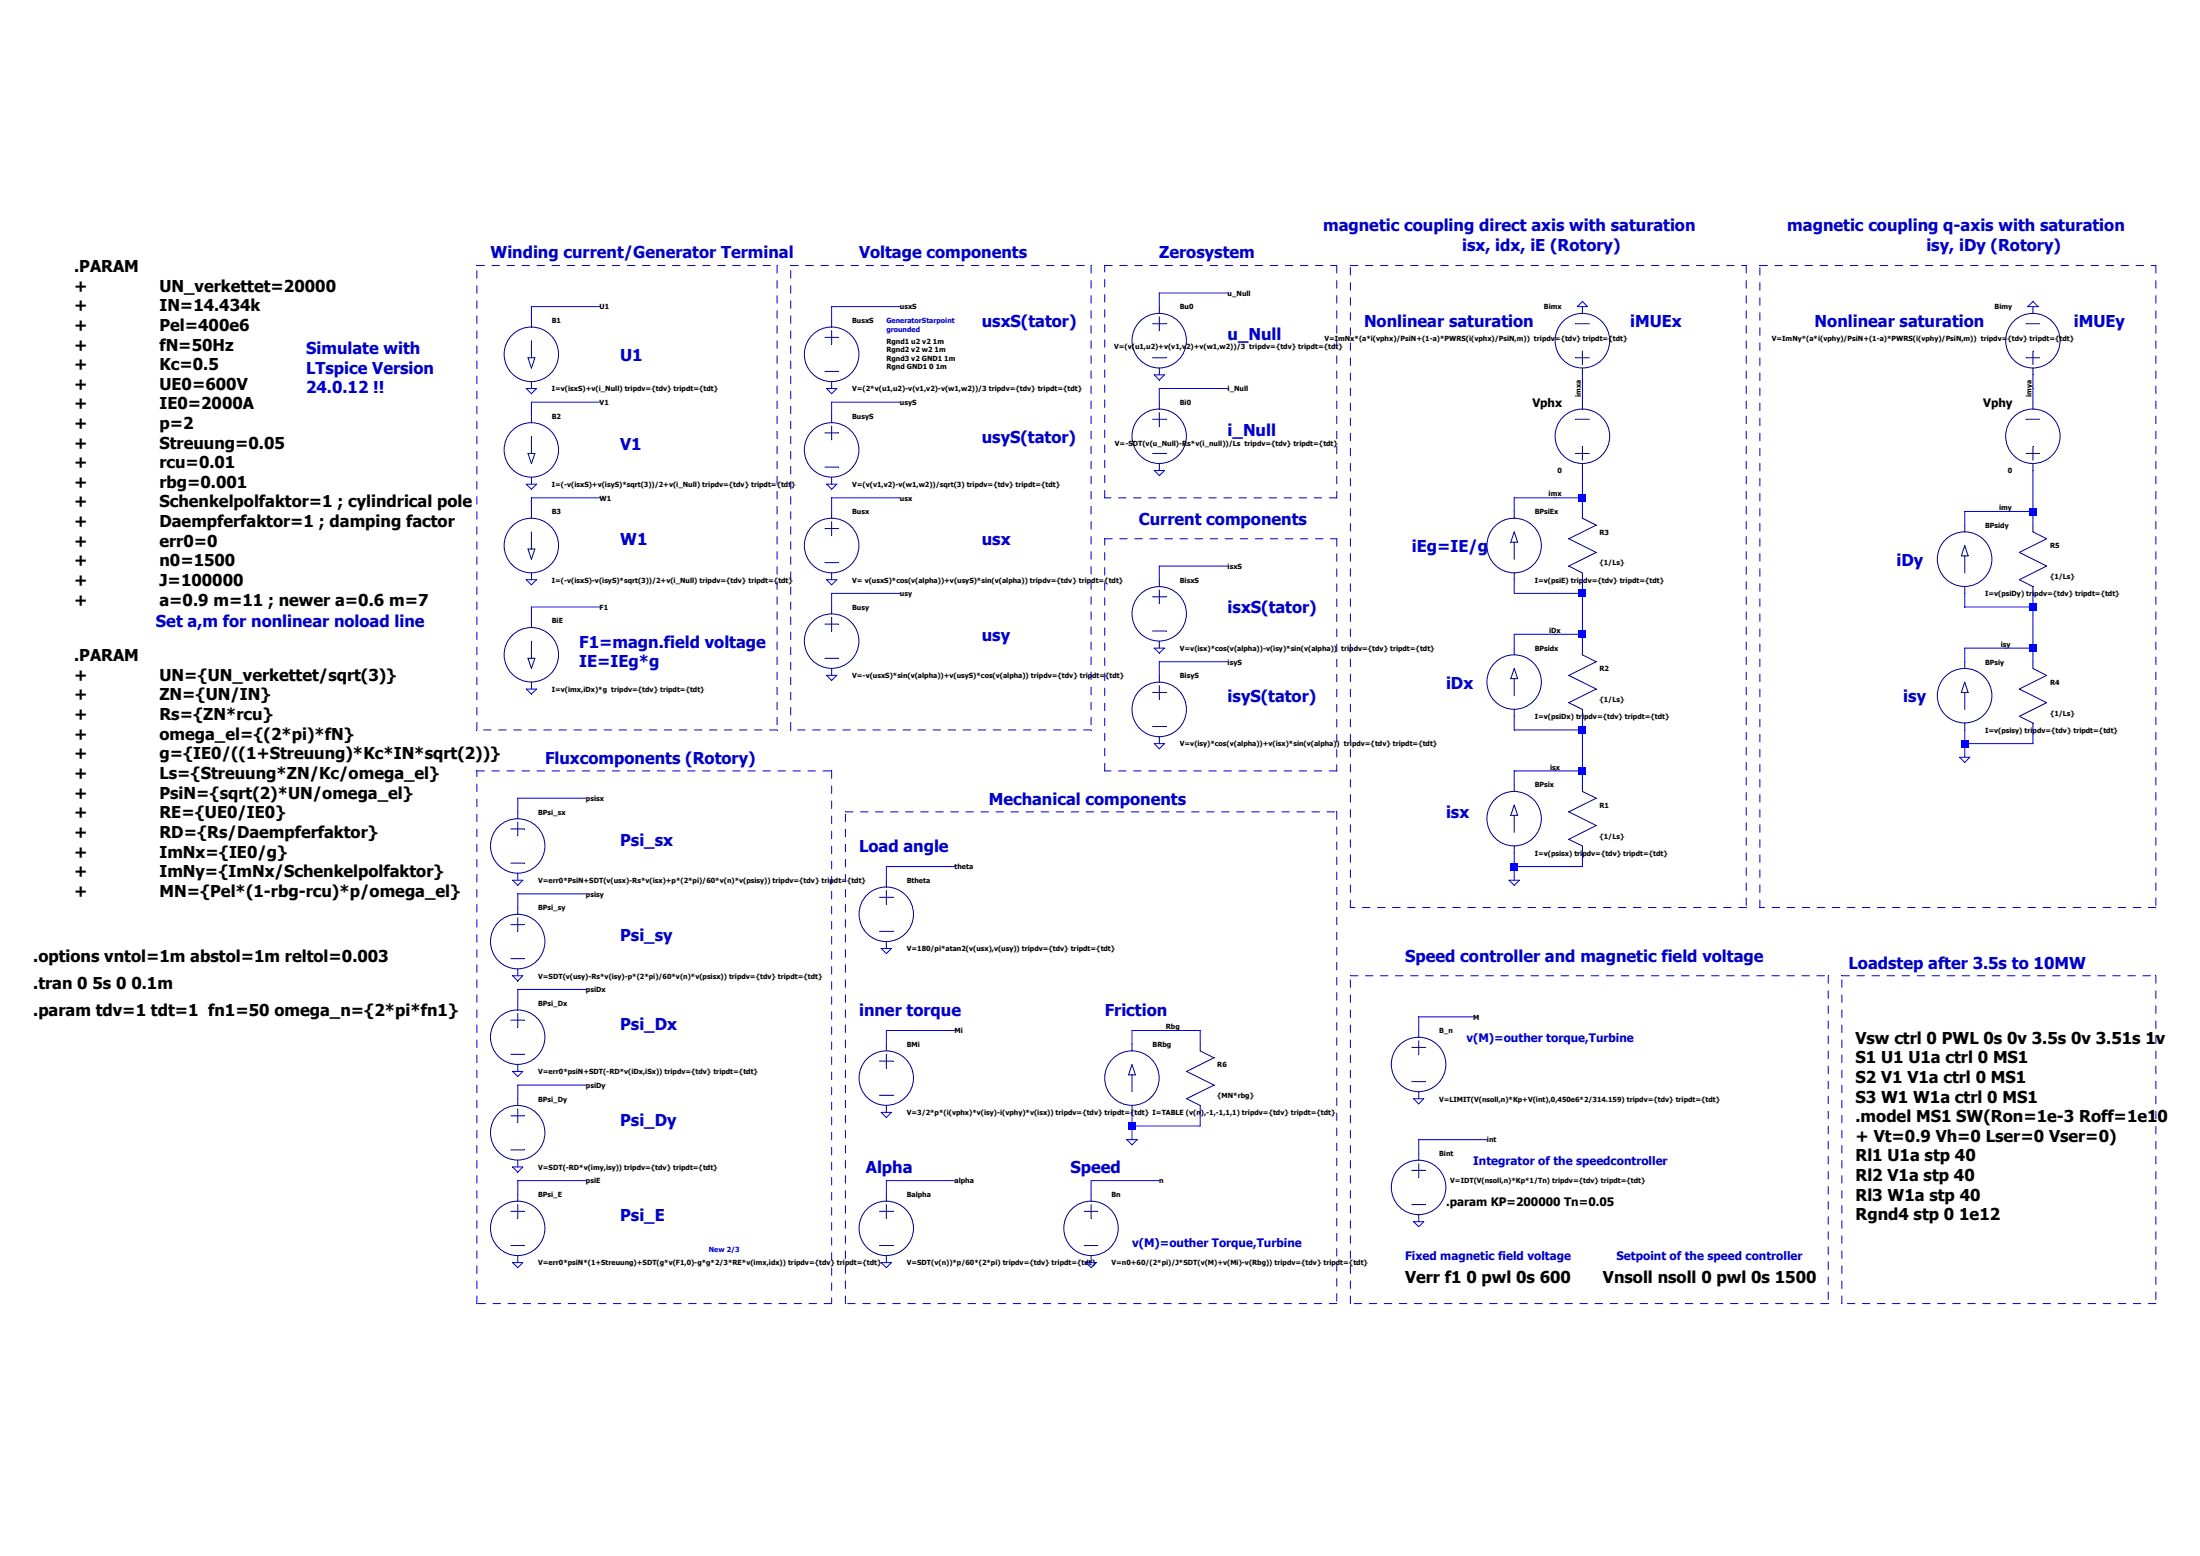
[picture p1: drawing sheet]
Version 4
SHEET 1 1888 1332
WIRE 528 32 448 32
WIRE -208 48 -288 48
WIRE 144 48 64 48
WIRE 448 48 448 32
WIRE -288 64 -288 48
WIRE 64 64 64 48
WIRE 528 144 448 144
WIRE 944 144 944 128
WIRE 1472 144 1472 128
WIRE -208 160 -288 160
WIRE 144 160 64 160
WIRE 448 160 448 144
WIRE 944 160 944 144
WIRE 1472 160 1472 144
WIRE -288 176 -288 160
WIRE 64 176 64 160
WIRE -208 272 -288 272
WIRE 144 272 64 272
WIRE 912 272 864 272
WIRE 944 272 944 240
WIRE 944 272 912 272
WIRE -288 288 -288 272
WIRE 64 288 64 272
WIRE 864 288 864 272
WIRE 944 288 944 272
WIRE 1440 288 1392 288
WIRE 1472 288 1472 240
WIRE 1472 288 1440 288
WIRE 1392 304 1392 288
WIRE 1472 304 1472 288
WIRE 528 352 448 352
WIRE 448 368 448 352
WIRE 144 384 64 384
WIRE 864 384 864 368
WIRE 944 384 944 368
WIRE 944 384 864 384
WIRE -208 400 -288 400
WIRE 64 400 64 384
WIRE 1392 400 1392 384
WIRE 1472 400 1472 384
WIRE 1472 400 1392 400
WIRE -288 416 -288 400
WIRE 912 432 864 432
WIRE 944 432 944 384
WIRE 944 432 912 432
WIRE 864 448 864 432
WIRE 944 448 944 432
WIRE 1440 448 1392 448
WIRE 1472 448 1472 400
WIRE 1472 448 1440 448
WIRE 528 464 448 464
WIRE 1392 464 1392 448
WIRE 1472 464 1472 448
WIRE 448 480 448 464
WIRE 864 544 864 528
WIRE 944 544 944 528
WIRE 944 544 864 544
WIRE 1392 560 1392 544
WIRE 1472 560 1472 544
WIRE 1472 560 1392 560
WIRE 1392 576 1392 560
WIRE 912 592 864 592
WIRE 944 592 944 544
WIRE 944 592 912 592
WIRE 864 608 864 592
WIRE 944 608 944 592
WIRE -224 624 -304 624
WIRE -304 640 -304 624
WIRE 208 704 128 704
WIRE 864 704 864 688
WIRE 944 704 944 688
WIRE 944 704 864 704
WIRE 128 720 128 704
WIRE 864 720 864 704
WIRE -224 736 -304 736
WIRE -304 752 -304 736
WIRE -224 848 -304 848
WIRE -304 864 -304 848
WIRE 816 880 752 880
WIRE 208 896 128 896
WIRE 464 896 416 896
WIRE 496 896 464 896
WIRE 752 896 752 880
WIRE 128 912 128 896
WIRE 416 912 416 896
WIRE 496 912 496 896
WIRE -224 960 -304 960
WIRE -304 976 -304 960
WIRE 416 1008 416 992
WIRE 496 1008 496 992
WIRE 496 1008 416 1008
WIRE 416 1024 416 1008
WIRE 832 1024 752 1024
WIRE 752 1040 752 1024
WIRE -224 1072 -304 1072
WIRE 208 1072 128 1072
WIRE 448 1072 368 1072
WIRE -304 1088 -304 1072
WIRE 128 1088 128 1072
WIRE 368 1088 368 1072
FLAG -288 144 0
FLAG -288 256 0
FLAG -288 368 0
FLAG -208 48 U1
FLAG -208 160 V1
FLAG -208 272 W1
FLAG -288 496 0
FLAG -208 400 F1
FLAG 64 144 0
FLAG 64 256 0
FLAG 64 368 0
FLAG 64 480 0
FLAG 144 48 usxS
FLAG 144 160 usyS
FLAG 144 272 usx
FLAG 144 384 usy
FLAG 448 128 0
FLAG 448 240 0
FLAG 528 32 u_Null
FLAG 528 144 i_Null
FLAG 448 448 0
FLAG 448 560 0
FLAG 528 352 isxS
FLAG 528 464 isyS
FLAG 864 720 0
FLAG 912 592 isx
FLAG 912 432 iDx
FLAG 912 272 imx
FLAG 944 48 0
FLAG 944 144 imxa
FLAG 1392 576 0
FLAG 1440 448 isy
FLAG 1440 288 imy
FLAG 1472 48 0
FLAG 1472 144 imya
FLAG -304 720 0
FLAG -224 624 psisx
FLAG -304 832 0
FLAG -224 736 psisy
FLAG -304 944 0
FLAG -224 848 psiDx
FLAG -304 1056 0
FLAG -224 960 psiDy
FLAG -304 1168 0
FLAG -224 1072 psiE
FLAG 128 992 0
FLAG 208 896 Mi
FLAG 416 1024 0
FLAG 464 896 Rbg
FLAG 128 1168 0
FLAG 208 1072 alpha
FLAG 368 1168 0
FLAG 448 1072 n
FLAG 752 976 0
FLAG 816 880 M
FLAG 752 1120 0
FLAG 832 1024 int
FLAG 128 800 0
FLAG 208 704 theta
SYMBOL bi -288 64 R0
SYMATTR InstName B1
SYMATTR Value I=v(isxS)+v(i_Null) tripdv={tdv} tripdt={tdt}
SYMBOL bi -288 176 R0
SYMATTR InstName B2
SYMATTR Value I=(-v(isxS)+v(isyS)*sqrt(3))/2+v(i_Null) tripdv={tdv} tripdt={tdt}
SYMBOL bi -288 288 R0
SYMATTR InstName B3
SYMATTR Value I=(-v(isxS)-v(isyS)*sqrt(3))/2+v(i_Null) tripdv={tdv} tripdt={tdt}
SYMBOL bi -288 416 R0
SYMATTR InstName BiE
SYMATTR Value I=v(imx,iDx)*g  tripdv={tdv} tripdt={tdt}
SYMBOL bv 64 48 R0
SYMATTR InstName BusxS
SYMATTR Value V=(2*v(u1,u2)-v(v1,v2)-v(w1,w2))/3 tripdv={tdv} tripdt={tdt}
SYMBOL bv 64 160 R0
SYMATTR InstName BusyS
SYMATTR Value V=(v(v1,v2)-v(w1,w2))/sqrt(3) tripdv={tdv} tripdt={tdt}
SYMBOL bv 64 272 R0
WINDOW 3 16 97 Left 2
SYMATTR InstName Busx
SYMATTR Value V= v(usxS)*cos(v(alpha))+v(usyS)*sin(v(alpha)) tripdv={tdv} tripdt={tdt}
SYMBOL bv 64 384 R0
SYMATTR InstName Busy
SYMATTR Value V=-v(usxS)*sin(v(alpha))+v(usyS)*cos(v(alpha)) tripdv={tdv} tripdt={tdt}
SYMBOL bv 448 32 R0
WINDOW 3 -53 63 Left 2
SYMATTR Value V=(v(u1,u2)+v(v1,v2)+v(w1,w2))/3  tripdv={tdv} tripdt={tdt}
SYMATTR InstName Bu0
SYMBOL bv 448 144 R0
WINDOW 3 -52 64 Left 2
SYMATTR Value V=-SDT(v(u_Null)-Rs*v(i_null))/Ls  tripdv={tdv} tripdt={tdt}
SYMATTR InstName Bi0
SYMBOL bv 448 352 R0
SYMATTR InstName BisxS
SYMATTR Value V=v(isx)*cos(v(alpha))-v(isy)*sin(v(alpha))  tripdv={tdv} tripdt={tdt}
SYMBOL bv 448 464 R0
SYMATTR InstName BisyS
SYMATTR Value V=v(isy)*cos(v(alpha))+v(isx)*sin(v(alpha))  tripdv={tdv} tripdt={tdt}
SYMBOL bi 864 688 M180
WINDOW 0 24 80 Left 2
WINDOW 3 24 0 Left 2
SYMATTR InstName BPsix
SYMATTR Value I=v(psisx) tripdv={tdv} tripdt={tdt}
SYMBOL res 928 592 R0
SYMATTR InstName R1
SYMATTR Value {1/Ls}
SYMBOL bi 864 528 M180
WINDOW 0 24 80 Left 2
WINDOW 3 24 0 Left 2
SYMATTR InstName BPsidx
SYMATTR Value I=v(psiDx) tripdv={tdv} tripdt={tdt}
SYMBOL res 928 432 R0
SYMATTR InstName R2
SYMATTR Value {1/Ls}
SYMBOL bi 864 368 M180
WINDOW 0 24 80 Left 2
WINDOW 3 24 0 Left 2
SYMATTR InstName BPsiEx
SYMATTR Value I=v(psiE) tripdv={tdv} tripdt={tdt}
SYMBOL res 928 272 R0
SYMATTR InstName R3
SYMATTR Value {1/Ls}
SYMBOL voltage 944 256 R180
WINDOW 0 24 96 Left 4
WINDOW 3 24 16 Left 2
WINDOW 123 0 0 Left 0
WINDOW 39 0 0 Left 0
SYMATTR InstName Vphx
SYMATTR Value 0
SYMBOL bv 944 144 R180
WINDOW 0 24 96 Left 2
WINDOW 3 -119 56 Left 2
SYMATTR InstName Bimx
SYMATTR Value V=ImNx*(a*i(vphx)/PsiN+(1-a)*PWRS(i(vphx)/PsiN,m))  tripdv={tdv} tripdt={tdt}
SYMBOL bi 1392 544 M180
WINDOW 0 24 80 Left 2
WINDOW 3 24 0 Left 2
SYMATTR InstName BPsiy
SYMATTR Value I=v(psisy) tripdv={tdv} tripdt={tdt}
SYMBOL res 1456 448 R0
SYMATTR InstName R4
SYMATTR Value {1/Ls}
SYMBOL bi 1392 384 M180
WINDOW 0 24 80 Left 2
WINDOW 3 24 0 Left 2
SYMATTR InstName BPsidy
SYMATTR Value I=v(psiDy) tripdv={tdv} tripdt={tdt}
SYMBOL res 1456 288 R0
SYMATTR InstName R5
SYMATTR Value {1/Ls}
SYMBOL voltage 1472 256 R180
WINDOW 0 24 96 Left 4
WINDOW 3 24 16 Left 2
WINDOW 123 0 0 Left 0
WINDOW 39 0 0 Left 0
SYMATTR InstName Vphy
SYMATTR Value 0
SYMBOL bv 1472 144 R180
WINDOW 0 24 96 Left 2
WINDOW 3 -51 59 Left 2
SYMATTR InstName Bimy
SYMATTR Value V=ImNy*(a*i(vphy)/PsiN+(1-a)*PWRS(i(vphy)/PsiN,m))  tripdv={tdv} tripdt={tdt}
SYMBOL bv -304 624 R0
SYMATTR InstName BPsi_sx
SYMATTR Value V=err0*PsiN+SDT(v(usx)-Rs*v(isx)+p*(2*pi)/60*v(n)*v(psisy)) tripdv={tdv} tripdt={tdt}
SYMBOL bv -304 736 R0
SYMATTR InstName BPsi_sy
SYMATTR Value V=SDT(v(usy)-Rs*v(isy)-p*(2*pi)/60*v(n)*v(psisx)) tripdv={tdv} tripdt={tdt}
SYMBOL bv -304 848 R0
SYMATTR InstName BPsi_Dx
SYMATTR Value V=err0*psiN+SDT(-RD*v(iDx,iSx)) tripdv={tdv} tripdt={tdt}
SYMBOL bv -304 960 R0
SYMATTR InstName BPsi_Dy
SYMATTR Value V=SDT(-RD*v(imy,isy)) tripdv={tdv} tripdt={tdt}
SYMBOL bv -304 1072 R0
SYMATTR InstName BPsi_E
SYMATTR Value V=err0*psiN*(1+Streuung)+SDT(g*v(F1,0)-g*g*2/3*RE*v(imx,idx)) tripdv={tdv} tripdt={tdt}
SYMBOL bv 128 896 R0
SYMATTR InstName BMi
SYMATTR Value V=3/2*p*(i(vphx)*v(isy)-i(vphy)*v(isx)) tripdv={tdv} tripdt={tdt}
SYMBOL bi 416 992 M180
WINDOW 0 24 80 Left 2
WINDOW 3 24 0 Left 2
SYMATTR InstName BRbg
SYMATTR Value I=TABLE (v(n),-1,-1,1,1) tripdv={tdv} tripdt={tdt}
SYMBOL res 480 896 R0
SYMATTR InstName R6
SYMATTR Value {MN*rbg}
SYMBOL bv 128 1072 R0
SYMATTR InstName Balpha
SYMATTR Value V=SDT(v(n))*p/60*(2*pi) tripdv={tdv} tripdt={tdt}
SYMBOL bv 368 1072 R0
SYMATTR InstName Bn
SYMATTR Value V=n0+60/(2*pi)/J*SDT(v(M)+v(Mi)-v(Rbg)) tripdv={tdv} tripdt={tdt}
SYMBOL bv 752 880 R0
SYMATTR InstName B_n
SYMATTR Value V=LIMIT(V(nsoll,n)*Kp+V(int),0,450e6*2/314.159) tripdv={tdv} tripdt={tdt}
SYMBOL bv 752 1024 R0
WINDOW 3 37 47 Left 2
SYMATTR Value V=IDT(V(nsoll,n)*Kp*1/Tn) tripdv={tdv} tripdt={tdt}
SYMATTR InstName Bint
SYMBOL bv 128 704 R0
SYMATTR InstName Btheta
SYMATTR Value V=180/pi*atan2(v(usx),v(usy)) tripdv={tdv} tripdt={tdt}
TEXT -336 -16 Left 5 ;Winding current/Generator Terminal
TEXT 128 88 Left 2 !Rgnd1 u2 v2 1m\nRgnd2 v2 w2 1m\nRgnd3 v2 GND1 1m\nRgnd GND1 0 1m
TEXT 128 64 Left 2 ;GeneratorStarpoint\ngrounded
TEXT 96 -16 Left 5 ;Voltage components
TEXT -824 0 Left 5 !.PARAM\n+               UN_verkettet=20000\n+               IN=14.434k\n+               Pel=400e6\n+               fN=50Hz\n+               Kc=0.5\n+               UE0=600V\n+               IE0=2000A\n+               p=2\n+               Streuung=0.05\n+               rcu=0.01\n+               rbg=0.001\n+               Schenkelpolfaktor=1 ; cylindrical pole\n+               Daempferfaktor=1 ; damping factor\n+               err0=0\n+               n0=1500\n+               J=100000\n+               a=0.9 m=11 ; newer a=0.6 m=7
TEXT -824 456 Left 5 !.PARAM\n+               UN={UN_verkettet/sqrt(3)}\n+               ZN={UN/IN}\n+               Rs={ZN*rcu}\n+               omega_el={(2*pi)*fN}\n+               g={IE0/((1+Streuung)*Kc*IN*sqrt(2))}\n+               Ls={Streuung*ZN/Kc/omega_el}\n+               PsiN={sqrt(2)*UN/omega_el}\n+               RE={UE0/IE0}\n+               RD={Rs/Daempferfaktor}\n+               ImNx={IE0/g}\n+               ImNy={ImNx/Schenkelpolfaktor}\n+               MN={Pel*(1-rbg-rcu)*p/omega_el}
TEXT 448 -16 Left 5 ;Zerosystem
TEXT 424 296 Left 5 ;Current components
TEXT 640 -48 Left 5 ;magnetic coupling direct axis with saturation\n                             isx, idx, iE (Rotory)
TEXT 1184 -48 Left 5 ;magnetic coupling q-axis with saturation\n                             isy, iDy (Rotory)
TEXT -272 576 Left 5 ;Fluxcomponents (Rotory)
TEXT 248 624 Left 5 ;Mechanical components
TEXT 96 872 Left 5 ;inner torque
TEXT 384 872 Left 5 ;Friction
TEXT 104 1056 Left 5 ;Alpha
TEXT 344 1056 Left 5 ;Speed
TEXT -184 672 Left 5 ;Psi_sx
TEXT -184 784 Left 5 ;Psi_sy
TEXT -184 888 Left 5 ;Psi_Dx
TEXT -184 1000 Left 5 ;Psi_Dy
TEXT -184 1112 Left 5 ;Psi_E
TEXT 784 488 Left 5 ;iDx
TEXT 784 640 Left 5 ;isx
TEXT 736 808 Left 5 ;Speed controller and magnetic field voltage
TEXT 784 1096 Left 4 !.param KP=200000 Tn=0.05
TEXT 736 1184 Left 5 !Verr f1 0 pwl 0s 600
TEXT 968 1184 Left 5 !Vnsoll nsoll 0 pwl 0s 1500
TEXT -872 840 Left 5 !.tran 0 5s 0 0.1m
TEXT 1256 816 Left 5 ;Loadstep after 3.5s to 10MW
TEXT -872 808 Left 5 !.options vntol=1m abstol=1m reltol=0.003
TEXT -872 872 Left 5 !.param tdv=1 tdt=1  fn1=50 omega_n={2*pi*fn1}
TEXT 1264 904 Left 5 !Vsw ctrl 0 PWL 0s 0v 3.5s 0v 3.51s 1v\nS1 U1 U1a ctrl 0 MS1\nS2 V1 V1a ctrl 0 MS1\nS3 W1 W1a ctrl 0 MS1\n.model MS1 SW(Ron=1e-3 Roff=1e10\n+ Vt=0.9 Vh=0 Lser=0 Vser=0)\nRl1 U1a stp 40\nRl2 V1a stp 40\nRl3 W1a stp 40\nRgnd4 stp 0 1e12
TEXT 96 680 Left 5 ;Load angle
TEXT 1312 344 Left 5 ;iDy
TEXT 1320 504 Left 5 ;isy
TEXT 688 64 Left 5 ;Nonlinear saturation
TEXT 1216 64 Left 5 ;Nonlinear saturation
TEXT 528 80 Left 5 ;u_Null
TEXT 528 192 Left 5 ;i_Null
TEXT 528 400 Left 5 ;isxS(tator)
TEXT 528 504 Left 5 ;isyS(tator)
TEXT 240 432 Left 5 ;usy
TEXT 240 320 Left 5 ;usx
TEXT 240 200 Left 5 ;usyS(tator)
TEXT 240 64 Left 5 ;usxS(tator)
TEXT -184 104 Left 5 ;U1
TEXT -184 208 Left 5 ;V1
TEXT -184 320 Left 5 ;W1
TEXT 416 1144 Left 4 ;v(M)=outher Torque,Turbine
TEXT 808 904 Left 4 ;v(M)=outher torque,Turbine
TEXT 816 1048 Left 4 ;Integrator of the speedcontroller
TEXT 984 1160 Left 4 ;Setpoint of the speed controller
TEXT 736 1160 Left 4 ;Fixed magnetic field voltage
TEXT 1520 64 Left 5 ;iMUEy
TEXT 1000 64 Left 5 ;iMUEx
TEXT 744 328 Left 5 ;iEg=IE/g
TEXT -232 440 Left 5 ;F1=magn.field voltage\nIE=IEg*g
TEXT -80 1152 Left 2 ;New 2/3
TEXT -728 416 Left 5 ;Set a,m for nonlinear noload line
TEXT -552 96 Left 5 ;Simulate with\nLTspice Version\n24.0.12 !!
RECTANGLE Normal 0 544 -352 0 2
RECTANGLE Normal 368 544 16 0 2
RECTANGLE Normal 656 272 384 0 2
RECTANGLE Normal 656 592 384 320 2
RECTANGLE Normal 1136 752 672 0 2
RECTANGLE Normal 1632 752 1152 0 2
RECTANGLE Normal 64 1216 -352 592 2
RECTANGLE Normal 656 1216 80 640 2
RECTANGLE Normal 1232 1216 672 832 2
RECTANGLE Normal 1632 1216 1248 832 2
